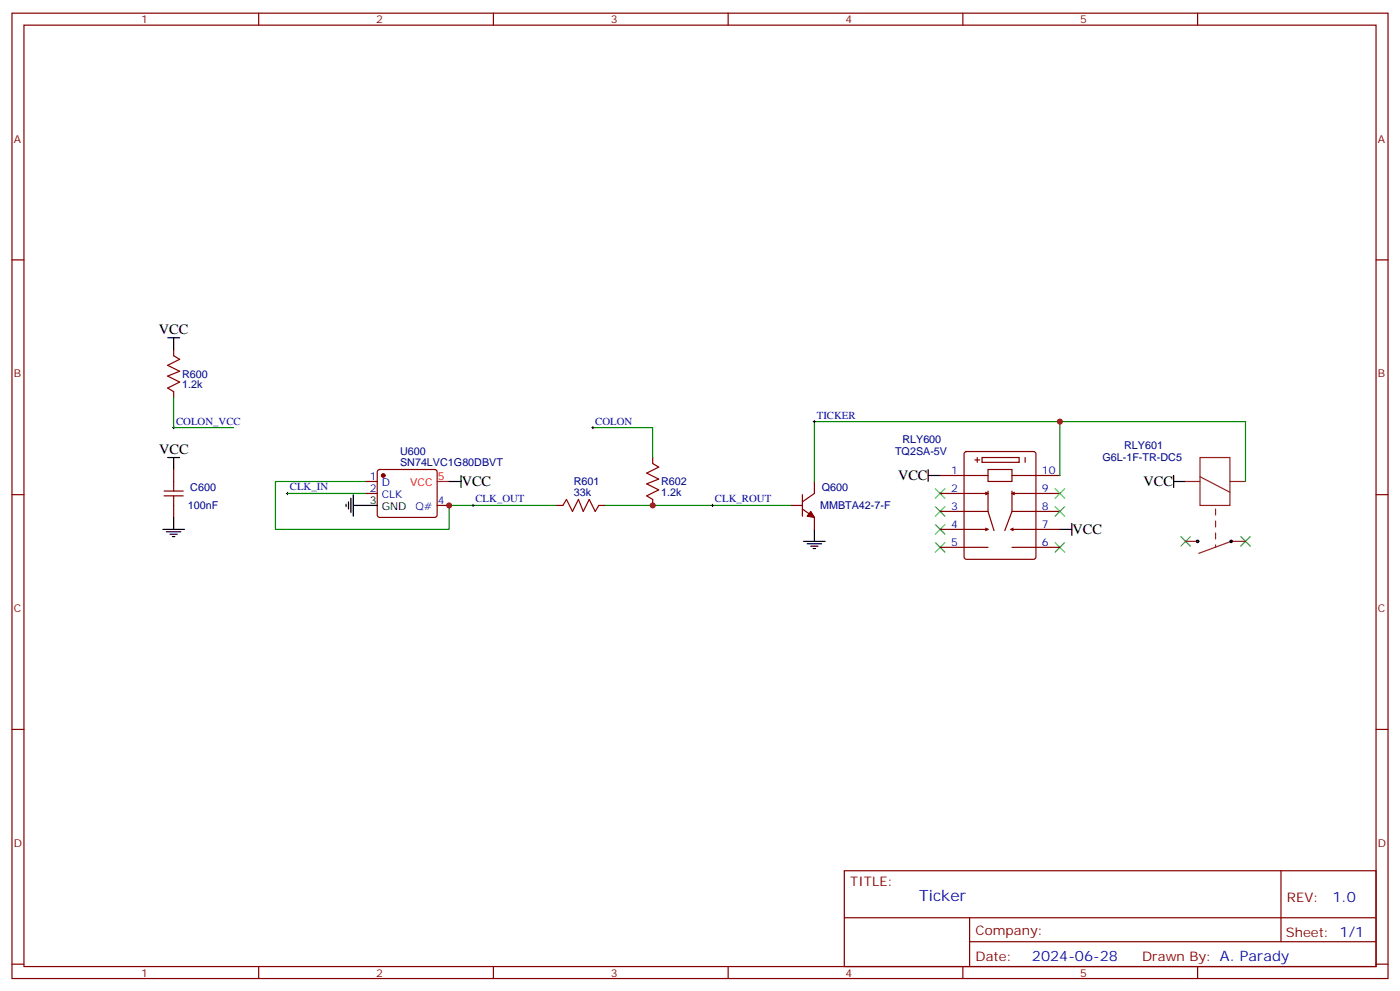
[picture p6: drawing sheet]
<svg xmlns="http://www.w3.org/2000/svg" width="412mm" height="292mm" viewBox="0 0 412 292" stroke-linecap="round" stroke-linejoin="round" font-family="sans-serif">
<g fill="none" stroke="#870000" stroke-width=".35">
<path d="M3.5 3.9h405.4v284.3h-405.4zM7.1 7.4h398.2v277.3h-398.2zM76.2 3.9v3.5M145.3 3.9v3.5M214.5 3.9v3.5M283.6 3.9v3.5M352.8 3.9v3.5M3.5 76.6h3.6M405.3 76.6h3.6M51.2 103v1.8l1.7 1-3.5 1.8 3.5 1.8-3.5 1.4 3.5 1.7-3.5 1.8 1.8 1.1v1.7M51.2 138.3v6.3M111.4 138.5l.4-.2h16.3l.5 .2 .2 .5v12.7l-.3 .5-.4 .2h-16.3l-.5-.2-.2-.5v-12.7z"/>
<path d="M192.3 134.8v1.7l1.7 1.1-3.5 1.7 3.5 1.8-3.5 1.4 3.5 1.8-3.5 1.8 1.8 1v1.8M284.2 133.2l.5-.2h19.7l.7 .4 .1 30.6-.5 .7h-20l-.7-.4v-30.6zM287.2 135.5h1.4M287.9 134.8v1.4M289.3 134.8h10.9v1.4h-10.9zM291 138.3h7.1v3.5h-7.1zM302 134.8v1.4M3.5 145.7h3.6M48.3 146.1h5.7M48.3 144.6h5.7M51.2 146.1v6.3M107.6 141.8h3.5"/>
<path d="M107.6 145.3h3.5M128.8 148.9h3.5M164 148.9h1.8l1.1-1.8 1.7 3.5 1.8-3.5 1.4 3.5 1.8-3.5 1.7 3.5 1.1-1.7h1.8M232.8 148.9h3.6M236.4 149.9l3.5 2.5v3.5M236.4 145.7v6.3M239.9 141.8v3.5l-3.5 2.5M276.9 145.3h14.1M276.9 140.1h14.1M276.9 150.6h14.1M276.9 155.9h14.1M290.3 145l.7 .3"/>
<path d="M290.3 155.6l.7 .3M291 144.6v6l1.8 5.7M291 145.3l-.7 .4M291 155.9l-.7 .4M298.1 144.6v6l-2.1 5.7M298.1 145.3h14.1M298.1 140.1h14.1M298.1 150.6h14.1M298.1 155.9h14.1M298.1 145.3l.7 .4M298.4 155.6l-.7 .3 .7 .4M298.8 145l-.7 .3"/>
<path d="M405.3 145.7h3.6M276.9 161.2h14.1M298.1 161.2h14.1M3.5 214.8h3.6M405.3 214.8h3.6M248.7 256.5h156.6v28.2h-156.6zM377.3 256.5v20.9M248.7 270.3h156.5M285.6 277.4h119.6M285.6 270.3v14.1M3.5 284h3.6M76.2 284.7v3.5"/>
<path d="M145.3 284.7v3.5M214.5 284.7v3.5M283.6 284.7v3.5M352.8 284.7v3.5M405.3 284h3.6"/>
</g>
<g fill="none" stroke="#3c3" stroke-width=".35">
<path d="M275.5 159.8l2.8 2.8M275.5 154.5l2.8 2.8M275.5 149.2l2.8 2.8M275.5 143.9l2.8 2.9M278.3 159.8l-2.8 2.8M278.3 154.5l-2.8 2.8M278.3 149.2l-2.8 2.8M278.3 143.9l-2.8 2.9M310.8 159.8l2.8 2.8M310.8 143.9l2.8 2.9M310.8 149.2l2.8 2.8M313.6 159.8l-2.8 2.8"/>
<path d="M313.6 143.9l-2.8 2.9M313.6 149.2l-2.8 2.8M347.8 158l2.9 2.9M350.7 158l-2.9 2.9M365.5 158l2.8 2.9M368.3 158l-2.8 2.9"/>
</g>
<g fill="#870000" stroke="#870000" stroke-width=".35">
<path d="M238.8 150.6l1.1 1.8-2.1-.4z"/>
<circle cx="112.9" cy="140.1" r=".53"/>
</g>
<g fill="none" stroke="#000" stroke-width=".35">
<path d="M49.4 99.5h3.5M51.2 99.5v3.5M49.4 134.8h3.5M51.2 134.8v3.5M273.4 138.3v3.5M48 155.9h6.3M49 156.6h4.3M50.1 157.3h2.1M50.8 158h.7M51.2 152.4v3.5M102 148.5v.7M102.7 147.8v2.1"/>
<path d="M103.4 146.8v4.2M104.1 148.9h7M104.1 145.7v6.3M132.3 141.8h3.5M135.8 140.1v3.5M236.7 159.5h6.4M239.9 155.9v3.6M273.4 140.1h3.5M312.2 155.9h3.5M315.7 154.2v3.5M345.7 141.8h3.5M345.7 140.1v3.5"/>
<path d="M237.8 160.2h4.2M238.8 160.9h2.1M239.5 161.6h.7"/>
<circle cx="352.8" cy="159.5" r=".35"/>
<circle cx="362.7" cy="159.5" r=".35"/>
</g>
<path d="M128.8 141.8h3.5" fill="none" stroke="#f00" stroke-width=".35"/>
<path d="M353.5 134.8h8.8v14.1h-8.8zM349.2 141.8h4.3M349.2 159.5h3.6M353.5 140.4l8.8 4.6M358.1 153.5v1.7M358.1 157v1.8M358.1 149.9v1.8M362.3 141.8h4.6M362.7 159.5h4.2M358.1 160.5v.7" fill="none" stroke="#8c2424" stroke-width=".35"/>
<path d="M353.1 163l9.6-3.5z" fill="#8c2424" stroke="#8c2424" stroke-width=".35"/>
<path d="M51.2 117.1v8.8h17.6M174.6 125.9h17.7v8.9M312.2 124.2v15.9M84.7 145.3h22.9M107.6 141.8h-26.5v14.1h51.2v-7h31.7M178.2 148.9h54.6M239.9 141.8v-17.6h127v17.6" fill="none" stroke="#008700" stroke-width=".35"/>
<path d="M50.8 125.9h.7M51.2 125.6v.7M174.3 125.9h.7M174.6 125.6v.7M239.5 124.2h.7M239.9 123.8v.7M84.3 145.3h.7M84.7 145v.7M139 148.9h.7M139.3 148.5v.7M209.5 148.9h.8M209.9 148.5v.7" fill="none" stroke="#000" stroke-width=".29"/>
<g fill="#c00">
<circle cx="132.3" cy="148.9" r=".88"/>
<circle cx="192.3" cy="148.9" r=".88"/>
<circle cx="312.2" cy="124.2" r=".88"/>
</g>
<text font-size="4.6" fill="#00f" x="270.8" y="265.5">Ticker</text>
<g font-size="4.2">
<text x="46.8" y="98.4">VCC</text>
<text x="46.9" y="133.7">VCC</text>
<text x="136" y="143.3">VCC</text>
<text x="264.5" y="141.5">VCC</text>
<text x="336.8" y="143.3">VCC</text>
<text x="315.9" y="157.4">VCC</text>
</g>
<g font-size="4.2" fill="#00f">
<text x="392.5" y="265.7">1.0</text>
<text x="304" y="283.1">2024-06-28</text>
</g>
<g font-size="3.9" fill="#800">
<text x="250.5" y="261.1">TITLE:</text>
<text x="379.1" y="265.7">REV:</text>
<text x="287.4" y="275.3">Company:</text>
<text x="378.7" y="275.9">Sheet: 1/1</text>
<text x="287.4" y="282.9">Date:</text>
<text x="336.4" y="283">Drawn By: A. Parady</text>
</g>
<g font-size="3.2" fill="#800">
<text x="41.6" y="6.9">1</text>
<text x="110.8" y="6.9">2</text>
<text x="179.9" y="6.9">3</text>
<text x="249.1" y="6.9">4</text>
<text x="318.2" y="6.9">5</text>
<text x="4.1" y="42">A</text>
<text x="405.9" y="42">A</text>
<text x="4.1" y="111.1">B</text>
<text x="405.9" y="111.1">B</text>
<text x="4.1" y="180.3">C</text>
<text x="405.9" y="180.3">C</text>
<text x="4.1" y="249.4">D</text>
<text x="405.9" y="249.4">D</text>
<text x="41.6" y="287.7">1</text>
<text x="110.8" y="287.7">2</text>
<text x="179.9" y="287.7">3</text>
<text x="249.1" y="287.7">4</text>
<text x="318.2" y="287.7">5</text>
</g>
<g font-size="3.2" fill="#000080">
<text x="53.6" y="111.2">R600</text>
<text x="53.6" y="114.4">1.2k</text>
<text x="265.8" y="130.6">RLY600</text>
<text x="117.8" y="137.1">SN74LVC1G80DBVT</text>
<text x="117.8" y="133.9">U600</text>
<text x="263.7" y="134.2">TQ2SA-5V</text>
<text x="324.7" y="135.9">G6L-1F-TR-DC5</text>
<text x="331.1" y="132.4">RLY601</text>
<text x="169" y="142.9">R601</text>
<text x="194.7" y="143">R602</text>
<text x="56" y="144.7">C600</text>
<text x="169" y="146.1">33k</text>
<text x="194.7" y="146.1">1.2k</text>
<text x="242.1" y="144.7">Q600</text>
<text x="55.3" y="150">100nF</text>
<text x="241.6" y="150">MMBTA42-7-F</text>
</g>
<g font-size="3.2" fill="#00f">
<text x="51.9" y="125.1">COLON_VCC</text>
<text x="175.3" y="125.1">COLON</text>
<text x="240.6" y="123.3">TICKER</text>
<text x="108.9" y="141.5">1</text>
<text x="112.4" y="143.2">D</text>
<text x="280.2" y="139.7">1</text>
<text x="306.9" y="139.7">10</text>
<text x="85.4" y="144.5">CLK_IN</text>
<text x="108.9" y="145">2</text>
<text x="112.4" y="146.8">CLK</text>
<text x="128.9" y="148.5">4</text>
<text x="140.1" y="148">CLK_OUT</text>
<text x="210.6" y="148">CLK_ROUT</text>
<text x="280.2" y="145">2</text>
<text x="306.9" y="145">9</text>
<text x="122.4" y="150.3">Q#</text>
<text x="280.2" y="150.3">3</text>
<text x="280.2" y="155.6">4</text>
<text x="306.9" y="155.6">7</text>
<text x="306.9" y="150.3">8</text>
<text x="280.2" y="160.9">5</text>
<text x="306.9" y="160.9">6</text>
</g>
<g font-size="3.2" fill="#f00">
<text x="120.9" y="143.2">VCC</text>
<text x="128.9" y="141.5">5</text>
</g>
<g font-size="3.2">
<text x="108.9" y="148.5">3</text>
<text x="112.4" y="150.3">GND</text>
</g>
</svg>
